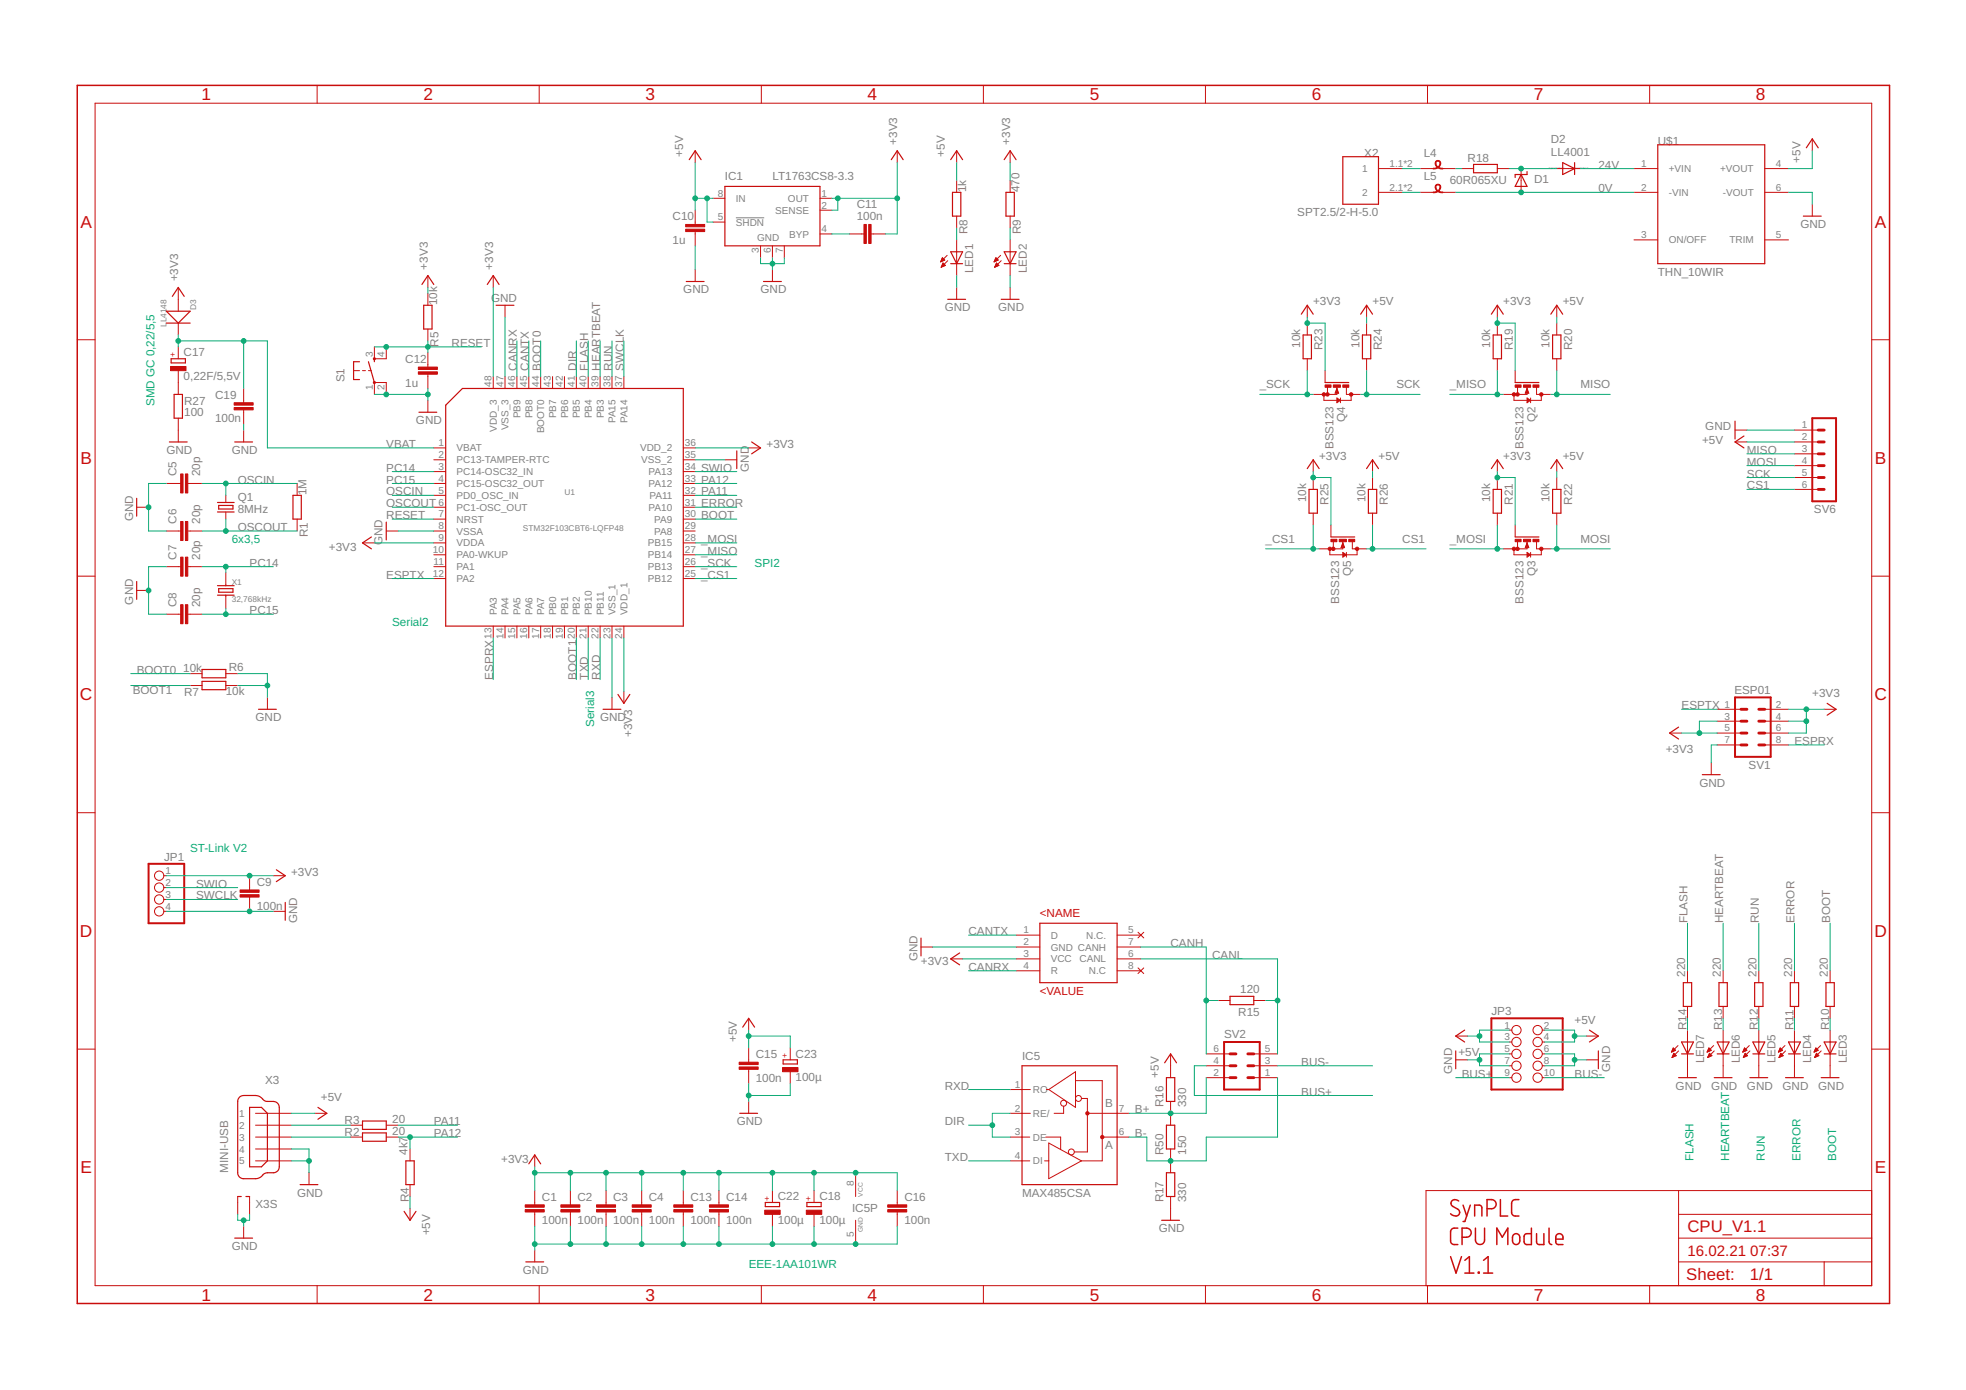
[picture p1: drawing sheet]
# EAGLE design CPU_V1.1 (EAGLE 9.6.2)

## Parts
C1  100n  C-EUC0805K  [C0805K]
C2  100n  C-EUC0805K  [C0805K]
C3  100n  C-EUC0805K  [C0805K]
C4  100n  C-EUC0805K  [C0805K]
C5  20p  C-EUC0805K  [C0805K]
C6  20p  C-EUC0805K  [C0805K]
C7  20p  C-EUC0805K  [C0805K]
C8  20p  C-EUC0805K  [C0805K]
C9  100n  C-EUC0805K  [C0805K]
C10  1u  C-EUC0805K  [C0805K]
C11  100n  C-EUC0805K  [C0805K]
C12  1u  C-EUC0805K  [C0805K]
C13  100n  C-EUC0805K  [C0805K]
C14  100n  C-EUC0805K  [C0805K]
C15  100n  C-EUC0805  [C0805]
C16  100n  C-EUC0805  [C0805]
C17  0,22F/5,5V  CPOL-EUG  [PANASONIC_G]
C18  100µ  CPOL-EU153CLV-0505  [153CLV-0505]
C19  100n  C-EUC0805K  [C0805K]
C22  100µ  CPOL-EU153CLV-0505  [153CLV-0505]
C23  100µ  CPOL-EU153CLV-0505  [153CLV-0505]
D1  SUPPRESSOR-SMBJ  [SMBJ]
D2  LL4001  CGRM4001-G  [SOD-123_MINI-SMA]
D3  LL4148  DIODE'1N4148-SMD'  [LL-34]
IC1  LT1763CS8-3.3  [SOIC8]
IC5  MAX485CSA  MAX481CSA  [SO08]
JP1  PINHD-1X4/90  [1X04/90]
JP3  PINHD-2X5/90  [2X05/90]
L4  SM-B5  [SM-B5]
L5  SM-B5  [SM-B5]
LED1  LEDSML0805  [SML0805]
LED2  LEDSML0805  [SML0805]
LED3  LED3MM  [LED3MM]
LED4  LED3MM  [LED3MM]
LED5  LED3MM  [LED3MM]
LED6  LED3MM  [LED3MM]
LED7  LED3MM  [LED3MM]
Q1  8MHz  KX-K  [11.4X4.5]
Q2  BSS123  [SOT23]
Q3  BSS123  [SOT23]
Q4  BSS123  [SOT23]
Q5  BSS123  [SOT23]
R1  1M  R-EU_R0805  [R0805]
R2  20  R-EU_R0805  [R0805]
R3  20  R-EU_R0805  [R0805]
R4  4k7  R-EU_R0805  [R0805]
R5  10k  R-EU_R0805  [R0805]
R6  10k  R-EU_R0805  [R0805]
R7  10k  R-EU_R0805  [R0805]
R8  1k  R-EU_R0805  [R0805]
R9  470  R-EU_R0805  [R0805]
R10  220  R-EU_R0805  [R0805]
R11  220  R-EU_R0805  [R0805]
R12  220  R-EU_R0805  [R0805]
R13  220  R-EU_R0805  [R0805]
R14  220  R-EU_R0805  [R0805]
R15  120  R-EU_R0805  [R0805]
R16  330  R-EU_R0805  [R0805]
R17  330  R-EU_R0805  [R0805]
R18  60R065XU  R-EU_0204/5  [0204/5]
R19  10k  R-EU_R0805  [R0805]
R20  10k  R-EU_R0805  [R0805]
R21  10k  R-EU_R0805  [R0805]
R22  10k  R-EU_R0805  [R0805]
R23  10k  R-EU_R0805  [R0805]
R24  10k  R-EU_R0805  [R0805]
R25  10k  R-EU_R0805  [R0805]
R26  10k  R-EU_R0805  [R0805]
R27  100  R-EU_R0805  [R0805]
R50  150  R-EU_R0805  [R0805]
S1  TAC_SWITCHPTH  [TACTILE-PTH]
SV1  ESP01  MA04-2  [MA04-2]
SV2  MA03-2  [MA03-2]
SV6  MA06-1  [MA06-1]
U1  STM32F103CBT6-LQFP48  MCU-STM32F103CBT6(LQFP48)  [LQFP48-0.5-7X7MM]
U$1  THN_10WIR  [THN10WIR]
U$3  SN65HVD232  [SO-08]
X1  32,768kHz  CRYSTAL'9133'  [X2-2.0-D9.1XL3.3MM]
X2  SPT2.5/2-H-5.0  [SPT2]
X3  MINI-USB  MINI-USB_SHIELD5P2-32005-601  [32005-601]

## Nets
0V: D1.A L5.1 U$1.2(-VIN)
24V: D2.C U$1.1(+VIN)
+3V3: C1.1 C2.1 C3.1 C4.1 C9.1 C11.1 C13.1 C14.1 C16.1 C18.+ C22.+ D3.A(+) IC1.1(OUT) IC1.2(SENSE) IC5.8(VCC) JP1.1 Q2.1(G) Q3.1(G) Q4.1(G) Q5.1(G) R5.2 R9.2 R19.1 R21.1 R23.1 R25.1 SV1.2 SV1.3 SV1.4 SV1.5 SV1.6 U1.9(VDDA) U1.24(VDD_1) U1.36(VDD_2) U1.48(VDD_3) U$3.3(VCC)
+5V: C10.1 C15.1 C23.+ IC1.5(!SHDN) IC1.8(IN) JP3.1 JP3.2 JP3.3 JP3.4 R4.1 R8.2 R16.2 R20.1 R22.1 R24.1 R26.1 SV6.2 U$1.4(+VOUT) X3.1
_CS1: Q5.2(S) R25.2 U1.25(PB12)
_MISO: Q2.2(S) R19.2 U1.27(PB14)
_MOSI: Q3.2(S) R21.2 U1.28(PB15)
_SCK: Q4.2(S) R23.2 U1.26(PB13)
B+: IC5.7(B) R16.1 R50.2 SV2.2
B-: IC5.6(A) R17.2 R50.1 SV2.1
BOOT: R10.2 U1.30(PA9)
BOOT0: R6.2 U1.44(BOOT0)
BOOT1: R7.1 U1.20(PB2)
BUS+: JP3.9 SV2.4
BUS-: JP3.10 SV2.3
CANH: R15.2 SV2.6 U$3.7(CANH)
CANL: R15.1 SV2.5 U$3.6(CANL)
CANRX: U1.46(PB9) U$3.4(R)
CANTX: U1.45(PB8) U$3.1(D)
CS1: Q5.3(D) R26.2 SV6.6
DIR: IC5.2(RE/) IC5.3(DE) U1.41(PB5)
ERROR: R11.2 U1.31(PA10)
ESPRX: SV1.8 U1.13(PA3)
ESPTX: SV1.1 U1.12(PA2)
FLASH: R14.2 U1.40(PB4)
GND: C1.2 C2.2 C3.2 C4.2 C5.1 C6.1 C7.1 C8.1 C9.2 C10.2 C12.2 C13.2 C14.2 C15.2 C16.2 C18.- C19.2 C22.- C23.- IC1.3(GND) IC1.6(GND) IC1.7(GND) IC5.5(GND) JP1.4 JP3.5 JP3.6 JP3.7 JP3.8 LED1.C LED2.C LED3.K(C) LED4.K(C) LED5.K(C) LED6.K(C) LED7.K(C) R6.1 R7.2 R17.1 R27.1 S1.1 S1.2 SV1.7 SV6.1 U1.8(VSSA) U1.23(VSS_1) U1.35(VSS_2) U1.47(VSS_3) U$1.6(-VOUT) U$3.2(GND) X3.4 X3.5 X3.M1(S1) X3.M2(S2)
HEARTBEAT: R13.2 U1.39(PB3)
MISO: Q2.3(D) R20.2 SV6.3
MOSI: Q3.3(D) R22.2 SV6.4
N$1: R3.1 X3.2
N$2: R2.1 X3.3
N$3: C11.2 IC1.4(BYP)
N$6: LED2.A R9.1
N$7: LED1.A R8.1
N$8: C17.- R27.2
N$11: LED3.A R10.1
N$12: LED4.A R11.1
N$15: LED5.A R12.1
N$16: LED6.A R13.1
N$17: LED7.A R14.1
N$19: L4.2 X2.1.1 X2.1.2
N$20: L5.2 X2.2.1 X2.2.2
N$21: L4.1 R18.1
N$22: D1.C D2.A R18.2
OSCIN: C5.2 Q1.2 R1.2 U1.5(PD0_OSC_IN)
OSCOUT: C6.2 Q1.1 R1.1 U1.6(PC1-OSC_OUT)
PA11: R3.2 U1.32(PA11)
PA12: R2.2 R4.2 U1.33(PA12)
PC14: C7.2 U1.3(PC14-OSC32_IN) X1.2
PC15: C8.2 U1.4(PC15-OSC32_OUT) X1.1
RESET: C12.1 R5.1 S1.3 S1.4 U1.7(NRST)
RUN: R12.2 U1.38(PA15)
RXD: IC5.1(RO) U1.22(PB11)
SCK: Q4.3(D) R24.2 SV6.5
SWCLK: JP1.3 U1.37(PA14)
SWIO: JP1.2 U1.34(PA13)
TXD: IC5.4(DI) U1.21(PB10)
VBAT: C17.+ C19.1 D3.C(-) U1.1(VBAT)
Unconnected: U1.2(PC13-TAMPER-RTC) U1.10(PA0-WKUP) U1.11(PA1) U1.14(PA4) U1.15(PA5) U1.16(PA6) U1.17(PA7) U1.18(PB0) U1.19(PB1) U1.29(PA8) U1.42(PB6) U1.43(PB7) U$1.3(ON/OFF) U$1.5(TRIM) U$3.5(N.C.) U$3.8(N.C)

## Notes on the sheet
- SMD GC 0,22/5,5
- 6x3,5
- SPI2
- Serial2
- Serial3
- ST-Link V2
- FLASH | HEARTBEAT | RUN | ERROR | BOOT
- EEE-1AA101WR
- SynPLC
  CPU Module
  V1.1

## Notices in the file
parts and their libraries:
SparkFun-Retired: Licensing: Creative Commons ShareAlike 4.0 International - https://creativecommons.org/licenses/by-sa/4.0
crystal-geyer_V1_0: Copyright: Geyer-Electronic
